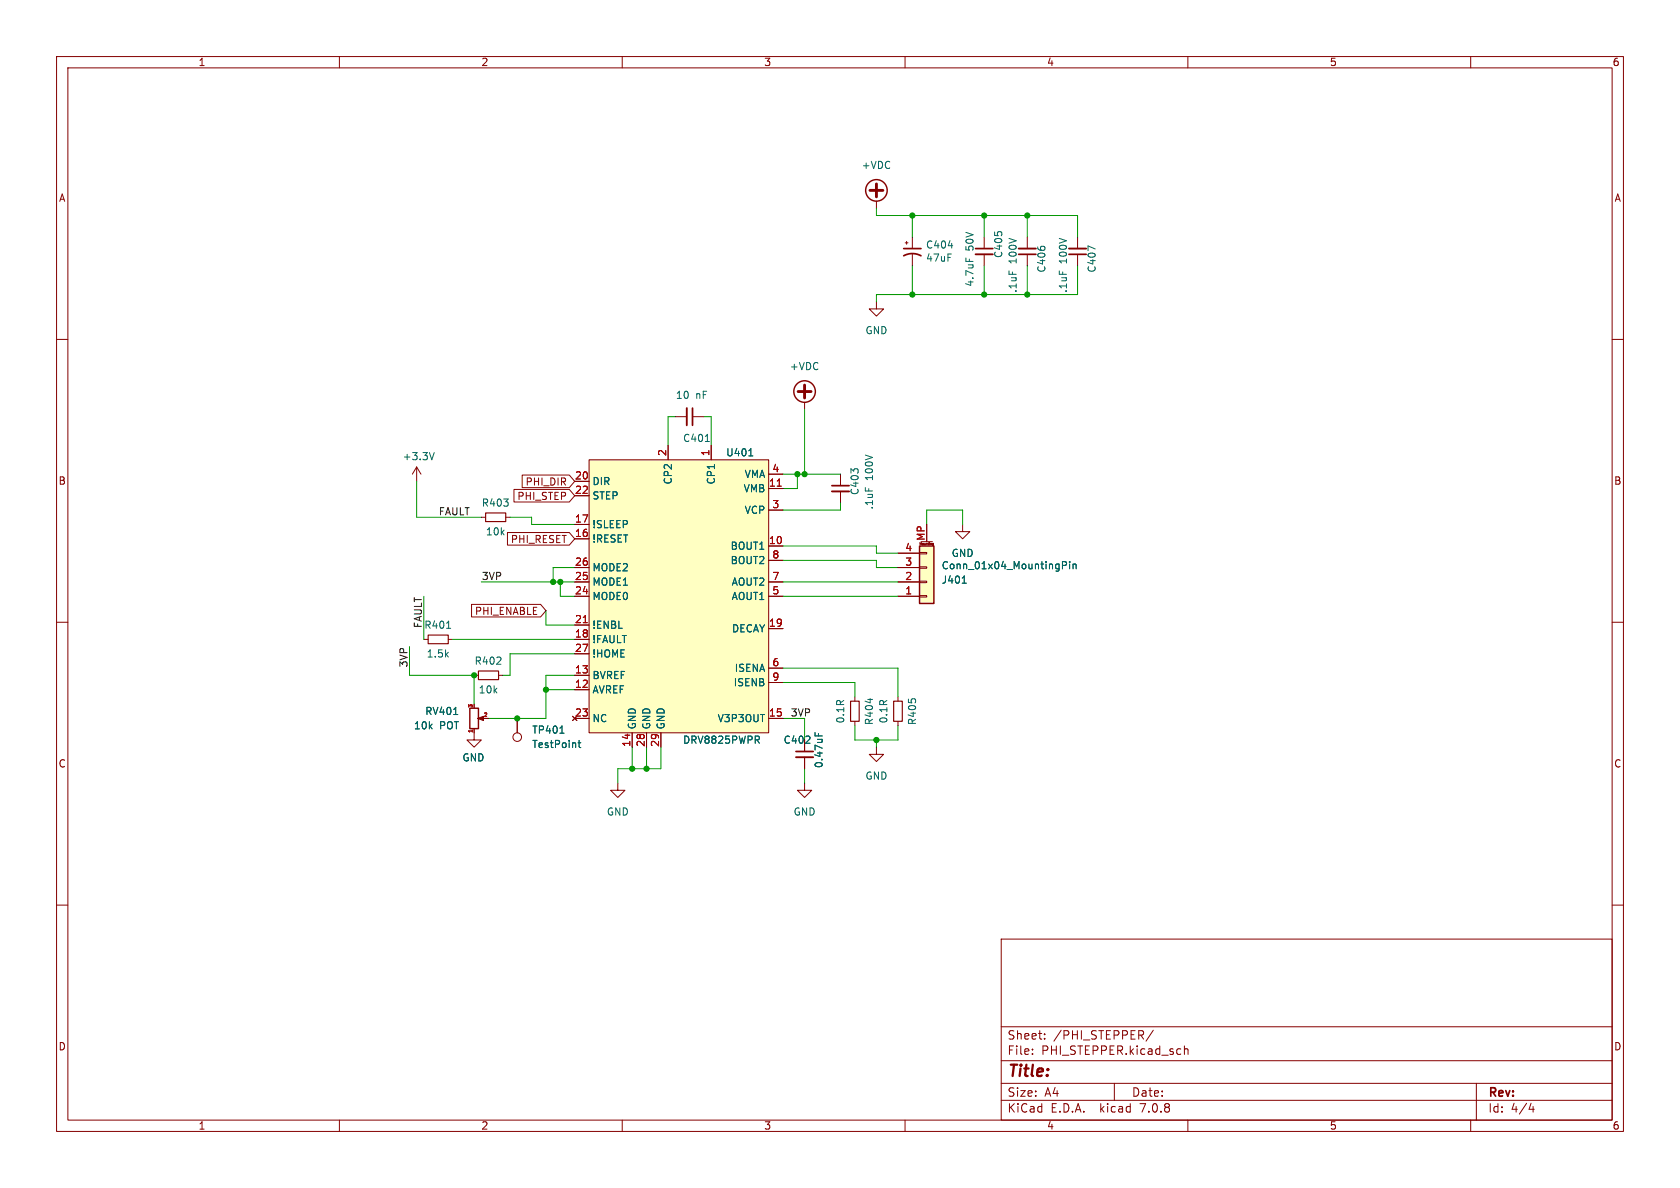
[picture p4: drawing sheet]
(kicad_sch (version 20230121) (generator eeschema)

 (paper "A4")

 (lib_symbols
  (symbol "Connector:TestPoint" (pin_numbers hide) (pin_names (offset 0.762) hide) (in_bom yes) (on_board yes)
   (property "Reference" "TP" (at 0 6.858 0) (effects (font (size 1.27 1.27))))
   (property "Value" "TestPoint" (at 0 5.08 0) (effects (font (size 1.27 1.27))))
   (property "Footprint" "" (at 5.08 0 0) (effects (font (size 1.27 1.27)) hide))
   (property "Datasheet" "~" (at 5.08 0 0) (effects (font (size 1.27 1.27)) hide))
   (symbol "TestPoint_0_1"
    (circle (center 0 3.302) (radius 0.762) (stroke (width 0) (type default)) (fill (type none))))
   (symbol "TestPoint_1_1"
    (pin passive line (at 0 0 90) (length 2.54) (name "1" (effects (font (size 1.27 1.27)))) (number "1" (effects (font (size 1.27 1.27)))))))
  (symbol "Connector_Generic_MountingPin:Conn_01x04_MountingPin" (pin_names (offset 1.016) hide) (in_bom yes) (on_board yes)
   (property "Reference" "J" (at 0 5.08 0) (effects (font (size 1.27 1.27))))
   (property "Value" "Conn_01x04_MountingPin" (at 1.27 -7.62 0) (effects (font (size 1.27 1.27)) (justify left)))
   (property "Footprint" "" (at 0 0 0) (effects (font (size 1.27 1.27)) hide))
   (property "Datasheet" "~" (at 0 0 0) (effects (font (size 1.27 1.27)) hide))
   (symbol "Conn_01x04_MountingPin_1_1"
    (rectangle (start -1.27 -4.953) (end 0 -5.207) (stroke (width 0.1524) (type default)) (fill (type none)))
    (rectangle (start -1.27 -2.413) (end 0 -2.667) (stroke (width 0.1524) (type default)) (fill (type none)))
    (rectangle (start -1.27 0.127) (end 0 -0.127) (stroke (width 0.1524) (type default)) (fill (type none)))
    (rectangle (start -1.27 2.667) (end 0 2.413) (stroke (width 0.1524) (type default)) (fill (type none)))
    (rectangle (start -1.27 3.81) (end 1.27 -6.35) (stroke (width 0.254) (type default)) (fill (type background)))
    (polyline (pts (xy -1.016 -7.112) (xy 1.016 -7.112)) (stroke (width 0.1524) (type default)) (fill (type none)))
    (text "Mounting" (at 0 -6.731 0) (effects (font (size 0.381 0.381))))
    (pin passive line (at -5.08 2.54 0) (length 3.81) (name "Pin_1" (effects (font (size 1.27 1.27)))) (number "1" (effects (font (size 1.27 1.27)))))
    (pin passive line (at -5.08 0 0) (length 3.81) (name "Pin_2" (effects (font (size 1.27 1.27)))) (number "2" (effects (font (size 1.27 1.27)))))
    (pin passive line (at -5.08 -2.54 0) (length 3.81) (name "Pin_3" (effects (font (size 1.27 1.27)))) (number "3" (effects (font (size 1.27 1.27)))))
    (pin passive line (at -5.08 -5.08 0) (length 3.81) (name "Pin_4" (effects (font (size 1.27 1.27)))) (number "4" (effects (font (size 1.27 1.27)))))
    (pin passive line (at 0 -10.16 90) (length 3.048) (name "MountPin" (effects (font (size 1.27 1.27)))) (number "MP" (effects (font (size 1.27 1.27)))))))
  (symbol "Device:CP1_Small" (pin_numbers hide) (pin_names (offset 0.254) hide) (in_bom yes) (on_board yes)
   (property "Reference" "C" (at 0.254 1.778 0) (effects (font (size 1.27 1.27)) (justify left)))
   (property "Value" "CP1_Small" (at 0.254 -2.032 0) (effects (font (size 1.27 1.27)) (justify left)))
   (property "Footprint" "" (at 0 0 0) (effects (font (size 1.27 1.27)) hide))
   (property "Datasheet" "~" (at 0 0 0) (effects (font (size 1.27 1.27)) hide))
   (symbol "CP1_Small_0_1"
    (polyline (pts (xy -1.524 0.508) (xy 1.524 0.508)) (stroke (width 0.3048) (type default)) (fill (type none)))
    (polyline (pts (xy -1.27 1.524) (xy -0.762 1.524)) (stroke (width 0) (type default)) (fill (type none)))
    (polyline (pts (xy -1.016 1.27) (xy -1.016 1.778)) (stroke (width 0) (type default)) (fill (type none)))
    (arc (start 1.524 -0.762) (mid 0 -0.3734) (end -1.524 -0.762) (stroke (width 0.3048) (type default)) (fill (type none))))
   (symbol "CP1_Small_1_1"
    (pin passive line (at 0 2.54 270) (length 2.032) (name "~" (effects (font (size 1.27 1.27)))) (number "1" (effects (font (size 1.27 1.27)))))
    (pin passive line (at 0 -2.54 90) (length 2.032) (name "~" (effects (font (size 1.27 1.27)))) (number "2" (effects (font (size 1.27 1.27)))))))
  (symbol "Device:C_Small" (pin_numbers hide) (pin_names (offset 0.254) hide) (in_bom yes) (on_board yes)
   (property "Reference" "C" (at 0.254 1.778 0) (effects (font (size 1.27 1.27)) (justify left)))
   (property "Value" "C_Small" (at 0.254 -2.032 0) (effects (font (size 1.27 1.27)) (justify left)))
   (property "Footprint" "" (at 0 0 0) (effects (font (size 1.27 1.27)) hide))
   (property "Datasheet" "~" (at 0 0 0) (effects (font (size 1.27 1.27)) hide))
   (symbol "C_Small_0_1"
    (polyline (pts (xy -1.524 -0.508) (xy 1.524 -0.508)) (stroke (width 0.3302) (type default)) (fill (type none)))
    (polyline (pts (xy -1.524 0.508) (xy 1.524 0.508)) (stroke (width 0.3048) (type default)) (fill (type none))))
   (symbol "C_Small_1_1"
    (pin passive line (at 0 2.54 270) (length 2.032) (name "~" (effects (font (size 1.27 1.27)))) (number "1" (effects (font (size 1.27 1.27)))))
    (pin passive line (at 0 -2.54 90) (length 2.032) (name "~" (effects (font (size 1.27 1.27)))) (number "2" (effects (font (size 1.27 1.27)))))))
  (symbol "Device:R_POT_Small" (pin_names (offset 1.016) hide) (in_bom yes) (on_board yes)
   (property "Reference" "RV" (at -4.445 0 90) (effects (font (size 1.27 1.27))))
   (property "Value" "R_POT_Small" (at -2.54 0 90) (effects (font (size 1.27 1.27))))
   (property "Footprint" "" (at 0 0 0) (effects (font (size 1.27 1.27)) hide))
   (property "Datasheet" "~" (at 0 0 0) (effects (font (size 1.27 1.27)) hide))
   (symbol "R_POT_Small_0_1"
    (polyline (pts (xy 0.889 0) (xy 0.635 0) (xy 1.651 0.381) (xy 1.651 -0.381) (xy 0.635 0) (xy 0.889 0)) (stroke (width 0) (type default)) (fill (type outline)))
    (rectangle (start 0.762 1.8034) (end -0.762 -1.8034) (stroke (width 0.254) (type default)) (fill (type none))))
   (symbol "R_POT_Small_1_1"
    (pin passive line (at 0 2.54 270) (length 0.635) (name "1" (effects (font (size 0.635 0.635)))) (number "1" (effects (font (size 0.635 0.635)))))
    (pin passive line (at 2.54 0 180) (length 0.9906) (name "2" (effects (font (size 0.635 0.635)))) (number "2" (effects (font (size 0.635 0.635)))))
    (pin passive line (at 0 -2.54 90) (length 0.635) (name "3" (effects (font (size 0.635 0.635)))) (number "3" (effects (font (size 0.635 0.635)))))))
  (symbol "Device:R_Small" (pin_numbers hide) (pin_names (offset 0.254) hide) (in_bom yes) (on_board yes)
   (property "Reference" "R" (at 0.762 0.508 0) (effects (font (size 1.27 1.27)) (justify left)))
   (property "Value" "R_Small" (at 0.762 -1.016 0) (effects (font (size 1.27 1.27)) (justify left)))
   (property "Footprint" "" (at 0 0 0) (effects (font (size 1.27 1.27)) hide))
   (property "Datasheet" "~" (at 0 0 0) (effects (font (size 1.27 1.27)) hide))
   (symbol "R_Small_0_1"
    (rectangle (start -0.762 1.778) (end 0.762 -1.778) (stroke (width 0.2032) (type default)) (fill (type none))))
   (symbol "R_Small_1_1"
    (pin passive line (at 0 2.54 270) (length 0.762) (name "~" (effects (font (size 1.27 1.27)))) (number "1" (effects (font (size 1.27 1.27)))))
    (pin passive line (at 0 -2.54 90) (length 0.762) (name "~" (effects (font (size 1.27 1.27)))) (number "2" (effects (font (size 1.27 1.27)))))))
  (symbol "Driver_Motor:DRV8825PWPR" (in_bom yes) (on_board yes)
   (property "Reference" "U1" (at 7.62 21.59 0) (effects (font (size 1.27 1.27)) (justify left)))
   (property "Value" "DRV8825PWPR" (at 0 -29.21 0) (effects (font (size 1.27 1.27)) (justify left)))
   (property "Footprint" "Package_SO:HTSSOP-28-1EP_4.4x9.7mm_P0.65mm_EP3.4x9.5mm_ThermalVias" (at -3.175 -36.83 0) (effects (font (size 1.27 1.27)) hide))
   (property "Datasheet" "" (at -1.27 27.305 90) (effects (font (size 1.27 1.27)) hide))
   (symbol "DRV8825PWPR_0_0"
    (pin passive line (at 5.08 22.86 270) (length 2.54) (name "CP1" (effects (font (size 1.27 1.27)))) (number "1" (effects (font (size 1.27 1.27)))))
    (pin output line (at 17.78 5.08 180) (length 2.54) (name "BOUT1" (effects (font (size 1.27 1.27)))) (number "10" (effects (font (size 1.27 1.27)))))
    (pin power_in line (at 17.78 15.24 180) (length 2.54) (name "VMB" (effects (font (size 1.27 1.27)))) (number "11" (effects (font (size 1.27 1.27)))))
    (pin input line (at -19.05 -20.32 0) (length 2.54) (name "AVREF" (effects (font (size 1.27 1.27)))) (number "12" (effects (font (size 1.27 1.27)))))
    (pin input line (at -19.05 -17.78 0) (length 2.54) (name "BVREF" (effects (font (size 1.27 1.27)))) (number "13" (effects (font (size 1.27 1.27)))))
    (pin input line (at -8.89 -30.48 90) (length 2.54) (name "GND" (effects (font (size 1.27 1.27)))) (number "14" (effects (font (size 1.27 1.27)))))
    (pin input line (at 17.78 -25.4 180) (length 2.54) (name "V3P3OUT" (effects (font (size 1.27 1.27)))) (number "15" (effects (font (size 1.27 1.27)))))
    (pin input line (at -19.05 6.35 0) (length 2.54) (name "!RESET" (effects (font (size 1.27 1.27)))) (number "16" (effects (font (size 1.27 1.27)))))
    (pin input line (at -19.05 8.89 0) (length 2.54) (name "!SLEEP" (effects (font (size 1.27 1.27)))) (number "17" (effects (font (size 1.27 1.27)))))
    (pin input line (at -19.05 -11.43 0) (length 2.54) (name "!FAULT" (effects (font (size 1.27 1.27)))) (number "18" (effects (font (size 1.27 1.27)))))
    (pin input line (at 17.78 -9.525 180) (length 2.54) (name "DECAY" (effects (font (size 1.27 1.27)))) (number "19" (effects (font (size 1.27 1.27)))))
    (pin passive line (at -2.54 22.86 270) (length 2.54) (name "CP2" (effects (font (size 1.27 1.27)))) (number "2" (effects (font (size 1.27 1.27)))))
    (pin input line (at -19.05 16.51 0) (length 2.54) (name "DIR" (effects (font (size 1.27 1.27)))) (number "20" (effects (font (size 1.27 1.27)))))
    (pin input line (at -19.05 -8.89 0) (length 2.54) (name "!ENBL" (effects (font (size 1.27 1.27)))) (number "21" (effects (font (size 1.27 1.27)))))
    (pin input line (at -19.05 13.97 0) (length 2.54) (name "STEP" (effects (font (size 1.27 1.27)))) (number "22" (effects (font (size 1.27 1.27)))))
    (pin no_connect line (at -19.05 -25.4 0) (length 2.54) (name "NC" (effects (font (size 1.27 1.27)))) (number "23" (effects (font (size 1.27 1.27)))))
    (pin input line (at -19.05 -3.81 0) (length 2.54) (name "MODE0" (effects (font (size 1.27 1.27)))) (number "24" (effects (font (size 1.27 1.27)))))
    (pin input line (at -19.05 -1.27 0) (length 2.54) (name "MODE1" (effects (font (size 1.27 1.27)))) (number "25" (effects (font (size 1.27 1.27)))))
    (pin input line (at -19.05 1.27 0) (length 2.54) (name "MODE2" (effects (font (size 1.27 1.27)))) (number "26" (effects (font (size 1.27 1.27)))))
    (pin input line (at -19.05 -13.97 0) (length 2.54) (name "!HOME" (effects (font (size 1.27 1.27)))) (number "27" (effects (font (size 1.27 1.27)))))
    (pin input line (at -6.35 -30.48 90) (length 2.54) (name "GND" (effects (font (size 1.27 1.27)))) (number "28" (effects (font (size 1.27 1.27)))))
    (pin input line (at -3.81 -30.48 90) (length 2.54) (name "GND" (effects (font (size 1.27 1.27)))) (number "29" (effects (font (size 1.27 1.27)))))
    (pin power_in line (at 17.78 11.43 180) (length 2.54) (name "VCP" (effects (font (size 1.27 1.27)))) (number "3" (effects (font (size 1.27 1.27)))))
    (pin power_in line (at 17.78 17.78 180) (length 2.54) (name "VMA" (effects (font (size 1.27 1.27)))) (number "4" (effects (font (size 1.27 1.27)))))
    (pin output line (at 17.78 -3.81 180) (length 2.54) (name "AOUT1" (effects (font (size 1.27 1.27)))) (number "5" (effects (font (size 1.27 1.27)))))
    (pin input line (at 17.78 -16.51 180) (length 2.54) (name "ISENA" (effects (font (size 1.27 1.27)))) (number "6" (effects (font (size 1.27 1.27)))))
    (pin output line (at 17.78 -1.27 180) (length 2.54) (name "AOUT2" (effects (font (size 1.27 1.27)))) (number "7" (effects (font (size 1.27 1.27)))))
    (pin output line (at 17.78 2.54 180) (length 2.54) (name "BOUT2" (effects (font (size 1.27 1.27)))) (number "8" (effects (font (size 1.27 1.27)))))
    (pin input line (at 17.78 -19.05 180) (length 2.54) (name "ISENB" (effects (font (size 1.27 1.27)))) (number "9" (effects (font (size 1.27 1.27))))))
   (symbol "DRV8825PWPR_0_1"
    (rectangle (start -16.51 20.32) (end 15.24 -27.94) (stroke (width 0) (type default)) (fill (type background)))))
  (symbol "power:+3.3V" (power) (pin_names (offset 0)) (in_bom yes) (on_board yes)
   (property "Reference" "#PWR" (at 0 -3.81 0) (effects (font (size 1.27 1.27)) hide))
   (property "Value" "+3.3V" (at 0 3.556 0) (effects (font (size 1.27 1.27))))
   (property "Footprint" "" (at 0 0 0) (effects (font (size 1.27 1.27)) hide))
   (property "Datasheet" "" (at 0 0 0) (effects (font (size 1.27 1.27)) hide))
   (symbol "+3.3V_0_1"
    (polyline (pts (xy -0.762 1.27) (xy 0 2.54)) (stroke (width 0) (type default)) (fill (type none)))
    (polyline (pts (xy 0 0) (xy 0 2.54)) (stroke (width 0) (type default)) (fill (type none)))
    (polyline (pts (xy 0 2.54) (xy 0.762 1.27)) (stroke (width 0) (type default)) (fill (type none))))
   (symbol "+3.3V_1_1"
    (pin power_in line (at 0 0 90) (length 0) hide (name "+3V3" (effects (font (size 1.27 1.27)))) (number "1" (effects (font (size 1.27 1.27)))))))
  (symbol "power:+VDC" (power) (pin_names (offset 0)) (in_bom yes) (on_board yes)
   (property "Reference" "#PWR" (at 0 -2.54 0) (effects (font (size 1.27 1.27)) hide))
   (property "Value" "+VDC" (at 0 6.35 0) (effects (font (size 1.27 1.27))))
   (property "Footprint" "" (at 0 0 0) (effects (font (size 1.27 1.27)) hide))
   (property "Datasheet" "" (at 0 0 0) (effects (font (size 1.27 1.27)) hide))
   (symbol "+VDC_0_1"
    (polyline (pts (xy -1.143 3.175) (xy 1.143 3.175)) (stroke (width 0.508) (type default)) (fill (type none)))
    (polyline (pts (xy 0 0) (xy 0 1.27)) (stroke (width 0) (type default)) (fill (type none)))
    (polyline (pts (xy 0 2.032) (xy 0 4.318)) (stroke (width 0.508) (type default)) (fill (type none)))
    (circle (center 0 3.175) (radius 1.905) (stroke (width 0.254) (type default)) (fill (type none))))
   (symbol "+VDC_1_1"
    (pin power_in line (at 0 0 90) (length 0) hide (name "+VDC" (effects (font (size 1.27 1.27)))) (number "1" (effects (font (size 1.27 1.27)))))))
  (symbol "power:GND" (power) (pin_names (offset 0)) (in_bom yes) (on_board yes)
   (property "Reference" "#PWR" (at 0 -6.35 0) (effects (font (size 1.27 1.27)) hide))
   (property "Value" "GND" (at 0 -3.81 0) (effects (font (size 1.27 1.27))))
   (property "Footprint" "" (at 0 0 0) (effects (font (size 1.27 1.27)) hide))
   (property "Datasheet" "" (at 0 0 0) (effects (font (size 1.27 1.27)) hide))
   (symbol "GND_0_1"
    (polyline (pts (xy 0 0) (xy 0 -1.27) (xy 1.27 -1.27) (xy 0 -2.54) (xy -1.27 -1.27) (xy 0 -1.27)) (stroke (width 0) (type default)) (fill (type none))))
   (symbol "GND_1_1"
    (pin power_in line (at 0 0 270) (length 0) hide (name "GND" (effects (font (size 1.27 1.27)))) (number "1" (effects (font (size 1.27 1.27))))))))

 (junction (at 83.82 119.38) (diameter 0) (color 0 0 0 0))
 (junction (at 181.61 52.07) (diameter 0) (color 0 0 0 0))
 (junction (at 181.61 38.1) (diameter 0) (color 0 0 0 0))
 (junction (at 97.79 102.87) (diameter 0) (color 0 0 0 0))
 (junction (at 96.52 121.92) (diameter 0) (color 0 0 0 0))
 (junction (at 161.29 52.07) (diameter 0) (color 0 0 0 0))
 (junction (at 173.99 38.1) (diameter 0) (color 0 0 0 0))
 (junction (at 173.99 52.07) (diameter 0) (color 0 0 0 0))
 (junction (at 142.24 83.82) (diameter 0) (color 0 0 0 0))
 (junction (at 161.29 38.1) (diameter 0) (color 0 0 0 0))
 (junction (at 111.76 135.89) (diameter 0) (color 0 0 0 0))
 (junction (at 99.06 102.87) (diameter 0) (color 0 0 0 0))
 (junction (at 154.94 130.81) (diameter 0) (color 0 0 0 0))
 (junction (at 140.97 83.82) (diameter 0) (color 0 0 0 0))
 (junction (at 91.44 127) (diameter 0) (color 0 0 0 0))
 (junction (at 114.3 135.89) (diameter 0) (color 0 0 0 0))

 (wire (pts (xy 158.75 130.81) (xy 158.75 128.27)) (stroke (width 0) (type default)))
 (wire (pts (xy 154.94 130.81) (xy 158.75 130.81)) (stroke (width 0) (type default)))
 (wire (pts (xy 91.44 127) (xy 96.52 127)) (stroke (width 0) (type default)))
 (wire (pts (xy 80.01 113.03) (xy 101.6 113.03)) (stroke (width 0) (type default)))
 (wire (pts (xy 97.79 102.87) (xy 99.06 102.87)) (stroke (width 0) (type default)))
 (wire (pts (xy 114.3 132.08) (xy 114.3 135.89)) (stroke (width 0) (type default)))
 (wire (pts (xy 181.61 46.99) (xy 181.61 52.07)) (stroke (width 0) (type default)))
 (wire (pts (xy 114.3 135.89) (xy 111.76 135.89)) (stroke (width 0) (type default)))
 (wire (pts (xy 151.13 128.27) (xy 151.13 130.81)) (stroke (width 0) (type default)))
 (wire (pts (xy 99.06 102.87) (xy 101.6 102.87)) (stroke (width 0) (type default)))
 (wire (pts (xy 96.52 119.38) (xy 96.52 121.92)) (stroke (width 0) (type default)))
 (wire (pts (xy 142.24 135.89) (xy 142.24 138.43)) (stroke (width 0) (type default)))
 (wire (pts (xy 142.24 83.82) (xy 140.97 83.82)) (stroke (width 0) (type default)))
 (wire (pts (xy 111.76 135.89) (xy 109.22 135.89)) (stroke (width 0) (type default)))
 (wire (pts (xy 154.94 38.1) (xy 161.29 38.1)) (stroke (width 0) (type default)))
 (wire (pts (xy 140.97 86.36) (xy 140.97 83.82)) (stroke (width 0) (type default)))
 (wire (pts (xy 140.97 83.82) (xy 138.43 83.82)) (stroke (width 0) (type default)))
 (wire (pts (xy 148.59 90.17) (xy 138.43 90.17)) (stroke (width 0) (type default)))
 (wire (pts (xy 90.17 115.57) (xy 101.6 115.57)) (stroke (width 0) (type default)))
 (wire (pts (xy 74.93 105.41) (xy 74.93 113.03)) (stroke (width 0) (type default)))
 (wire (pts (xy 173.99 46.99) (xy 173.99 52.07)) (stroke (width 0) (type default)))
 (wire (pts (xy 90.17 119.38) (xy 88.9 119.38)) (stroke (width 0) (type default)))
 (wire (pts (xy 158.75 118.11) (xy 158.75 123.19)) (stroke (width 0) (type default)))
 (wire (pts (xy 173.99 38.1) (xy 173.99 41.91)) (stroke (width 0) (type default)))
 (wire (pts (xy 101.6 105.41) (xy 99.06 105.41)) (stroke (width 0) (type default)))
 (wire (pts (xy 125.73 78.74) (xy 125.73 73.66)) (stroke (width 0) (type default)))
 (wire (pts (xy 125.73 73.66) (xy 124.46 73.66)) (stroke (width 0) (type default)))
 (wire (pts (xy 138.43 118.11) (xy 158.75 118.11)) (stroke (width 0) (type default)))
 (wire (pts (xy 138.43 86.36) (xy 140.97 86.36)) (stroke (width 0) (type default)))
 (wire (pts (xy 170.18 90.17) (xy 170.18 92.71)) (stroke (width 0) (type default)))
 (wire (pts (xy 138.43 96.52) (xy 154.94 96.52)) (stroke (width 0) (type default)))
 (wire (pts (xy 154.94 100.33) (xy 158.75 100.33)) (stroke (width 0) (type default)))
 (wire (pts (xy 118.11 73.66) (xy 119.38 73.66)) (stroke (width 0) (type default)))
 (wire (pts (xy 138.43 120.65) (xy 151.13 120.65)) (stroke (width 0) (type default)))
 (wire (pts (xy 85.09 102.87) (xy 97.79 102.87)) (stroke (width 0) (type default)))
 (wire (pts (xy 181.61 52.07) (xy 190.5 52.07)) (stroke (width 0) (type default)))
 (wire (pts (xy 151.13 130.81) (xy 154.94 130.81)) (stroke (width 0) (type default)))
 (wire (pts (xy 96.52 121.92) (xy 96.52 127)) (stroke (width 0) (type default)))
 (wire (pts (xy 111.76 132.08) (xy 111.76 135.89)) (stroke (width 0) (type default)))
 (wire (pts (xy 154.94 52.07) (xy 161.29 52.07)) (stroke (width 0) (type default)))
 (wire (pts (xy 154.94 96.52) (xy 154.94 97.79)) (stroke (width 0) (type default)))
 (wire (pts (xy 148.59 88.9) (xy 148.59 90.17)) (stroke (width 0) (type default)))
 (wire (pts (xy 161.29 38.1) (xy 173.99 38.1)) (stroke (width 0) (type default)))
 (wire (pts (xy 72.39 114.3) (xy 72.39 119.38)) (stroke (width 0) (type default)))
 (wire (pts (xy 161.29 46.99) (xy 161.29 52.07)) (stroke (width 0) (type default)))
 (wire (pts (xy 161.29 52.07) (xy 173.99 52.07)) (stroke (width 0) (type default)))
 (wire (pts (xy 138.43 127) (xy 142.24 127)) (stroke (width 0) (type default)))
 (wire (pts (xy 96.52 121.92) (xy 101.6 121.92)) (stroke (width 0) (type default)))
 (wire (pts (xy 138.43 99.06) (xy 154.94 99.06)) (stroke (width 0) (type default)))
 (wire (pts (xy 154.94 36.83) (xy 154.94 38.1)) (stroke (width 0) (type default)))
 (wire (pts (xy 148.59 83.82) (xy 142.24 83.82)) (stroke (width 0) (type default)))
 (wire (pts (xy 99.06 105.41) (xy 99.06 102.87)) (stroke (width 0) (type default)))
 (wire (pts (xy 73.66 91.44) (xy 85.09 91.44)) (stroke (width 0) (type default)))
 (wire (pts (xy 73.66 91.44) (xy 73.66 85.09)) (stroke (width 0) (type default)))
 (wire (pts (xy 138.43 102.87) (xy 158.75 102.87)) (stroke (width 0) (type default)))
 (wire (pts (xy 190.5 38.1) (xy 190.5 41.91)) (stroke (width 0) (type default)))
 (wire (pts (xy 154.94 53.34) (xy 154.94 52.07)) (stroke (width 0) (type default)))
 (wire (pts (xy 163.83 92.71) (xy 163.83 90.17)) (stroke (width 0) (type default)))
 (wire (pts (xy 154.94 130.81) (xy 154.94 132.08)) (stroke (width 0) (type default)))
 (wire (pts (xy 72.39 119.38) (xy 83.82 119.38)) (stroke (width 0) (type default)))
 (wire (pts (xy 173.99 52.07) (xy 181.61 52.07)) (stroke (width 0) (type default)))
 (wire (pts (xy 93.98 92.71) (xy 93.98 91.44)) (stroke (width 0) (type default)))
 (wire (pts (xy 173.99 38.1) (xy 181.61 38.1)) (stroke (width 0) (type default)))
 (wire (pts (xy 97.79 100.33) (xy 97.79 102.87)) (stroke (width 0) (type default)))
 (wire (pts (xy 101.6 119.38) (xy 96.52 119.38)) (stroke (width 0) (type default)))
 (wire (pts (xy 101.6 92.71) (xy 93.98 92.71)) (stroke (width 0) (type default)))
 (wire (pts (xy 190.5 52.07) (xy 190.5 46.99)) (stroke (width 0) (type default)))
 (wire (pts (xy 101.6 100.33) (xy 97.79 100.33)) (stroke (width 0) (type default)))
 (wire (pts (xy 151.13 120.65) (xy 151.13 123.19)) (stroke (width 0) (type default)))
 (wire (pts (xy 118.11 78.74) (xy 118.11 73.66)) (stroke (width 0) (type default)))
 (wire (pts (xy 163.83 90.17) (xy 170.18 90.17)) (stroke (width 0) (type default)))
 (wire (pts (xy 96.52 110.49) (xy 96.52 107.95)) (stroke (width 0) (type default)))
 (wire (pts (xy 181.61 38.1) (xy 181.61 41.91)) (stroke (width 0) (type default)))
 (wire (pts (xy 93.98 91.44) (xy 90.17 91.44)) (stroke (width 0) (type default)))
 (wire (pts (xy 90.17 115.57) (xy 90.17 119.38)) (stroke (width 0) (type default)))
 (wire (pts (xy 83.82 119.38) (xy 83.82 124.46)) (stroke (width 0) (type default)))
 (wire (pts (xy 138.43 105.41) (xy 158.75 105.41)) (stroke (width 0) (type default)))
 (wire (pts (xy 101.6 110.49) (xy 96.52 110.49)) (stroke (width 0) (type default)))
 (wire (pts (xy 116.84 132.08) (xy 116.84 135.89)) (stroke (width 0) (type default)))
 (wire (pts (xy 109.22 135.89) (xy 109.22 138.43)) (stroke (width 0) (type default)))
 (wire (pts (xy 86.36 127) (xy 91.44 127)) (stroke (width 0) (type default)))
 (wire (pts (xy 142.24 127) (xy 142.24 130.81)) (stroke (width 0) (type default)))
 (wire (pts (xy 181.61 38.1) (xy 190.5 38.1)) (stroke (width 0) (type default)))
 (wire (pts (xy 161.29 38.1) (xy 161.29 41.91)) (stroke (width 0) (type default)))
 (wire (pts (xy 116.84 135.89) (xy 114.3 135.89)) (stroke (width 0) (type default)))
 (wire (pts (xy 142.24 72.39) (xy 142.24 83.82)) (stroke (width 0) (type default)))
 (wire (pts (xy 154.94 99.06) (xy 154.94 100.33)) (stroke (width 0) (type default)))
 (wire (pts (xy 154.94 97.79) (xy 158.75 97.79)) (stroke (width 0) (type default)))

 (label "FAULT" (at 77.47 91.44 0) (fields_autoplaced) (effects (font (size 1.27 1.27)) (justify left bottom)))
 (label "FAULT" (at 74.93 105.41 270) (fields_autoplaced) (effects (font (size 1.27 1.27)) (justify right bottom)))
 (label "3VP" (at 85.09 102.87 0) (fields_autoplaced) (effects (font (size 1.27 1.27)) (justify left bottom)))
 (label "3VP" (at 72.39 114.3 270) (fields_autoplaced) (effects (font (size 1.27 1.27)) (justify right bottom)))
 (label "3VP" (at 139.7 127 0) (fields_autoplaced) (effects (font (size 1.27 1.27)) (justify left bottom)))

 (global_label "PHI_DIR" (shape input) (at 101.6 85.09 180) (fields_autoplaced) (effects (font (size 1.27 1.27)) (justify right))
  (property "Intersheetrefs" "${INTERSHEET_REFS}" (at 91.9582 85.0106 0) (effects (font (size 1.27 1.27)) (justify right) hide)))
 (global_label "PHI_STEP" (shape input) (at 101.6 87.63 180) (fields_autoplaced) (effects (font (size 1.27 1.27)) (justify right))
  (property "Intersheetrefs" "${INTERSHEET_REFS}" (at 90.5068 87.5506 0) (effects (font (size 1.27 1.27)) (justify right) hide)))
 (global_label "PHI_ENABLE" (shape input) (at 96.52 107.95 180) (fields_autoplaced) (effects (font (size 1.27 1.27)) (justify right))
  (property "Intersheetrefs" "${INTERSHEET_REFS}" (at 83.0077 107.8706 0) (effects (font (size 1.27 1.27)) (justify right) hide)))
 (global_label "PHI_RESET" (shape input) (at 101.6 95.25 180) (fields_autoplaced) (effects (font (size 1.27 1.27)) (justify right))
  (property "Intersheetrefs" "${INTERSHEET_REFS}" (at 89.3577 95.1706 0) (effects (font (size 1.27 1.27)) (justify right) hide)))

 (symbol (lib_id "Connector:TestPoint") (at 91.44 127 180) (unit 1) (in_bom yes) (on_board yes) (dnp no) (fields_autoplaced)
  (property "Reference" "TP401" (at 93.98 129.0319 0) (effects (font (size 1.27 1.27)) (justify right)))
  (property "Value" "TestPoint" (at 93.98 131.5719 0) (effects (font (size 1.27 1.27)) (justify right)))
  (property "Footprint" "TestPoint:TestPoint_THTPad_D1.0mm_Drill0.5mm" (at 86.36 127 0) (effects (font (size 1.27 1.27)) hide))
  (property "Datasheet" "~" (at 86.36 127 0) (effects (font (size 1.27 1.27)) hide)) (pin "1"))

 (symbol (lib_id "Device:CP1_Small") (at 161.29 44.45 0) (unit 1) (in_bom yes) (on_board yes) (dnp no)
  (property "Reference" "C404" (at 163.6014 43.2816 0) (effects (font (size 1.27 1.27)) (justify left)))
  (property "Value" "47uF" (at 163.6014 45.593 0) (effects (font (size 1.27 1.27)) (justify left)))
  (property "Footprint" "Capacitor_SMD:CP_Elec_6.3x7.7" (at 161.29 44.45 0) (effects (font (size 1.27 1.27)) hide))
  (property "Datasheet" "~" (at 161.29 44.45 0) (effects (font (size 1.27 1.27)) hide)) (pin "1") (pin "2"))

 (symbol (lib_id "power:GND") (at 154.94 132.08 0) (unit 1) (in_bom yes) (on_board yes) (dnp no) (fields_autoplaced)
  (property "Reference" "#PWR0408" (at 154.94 138.43 0) (effects (font (size 1.27 1.27)) hide))
  (property "Value" "GND" (at 154.94 137.16 0) (effects (font (size 1.27 1.27))))
  (property "Footprint" "" (at 154.94 132.08 0) (effects (font (size 1.27 1.27)) hide))
  (property "Datasheet" "" (at 154.94 132.08 0) (effects (font (size 1.27 1.27)) hide)) (pin "1"))

 (symbol (lib_id "power:GND") (at 142.24 138.43 0) (unit 1) (in_bom yes) (on_board yes) (dnp no) (fields_autoplaced)
  (property "Reference" "#PWR0405" (at 142.24 144.78 0) (effects (font (size 1.27 1.27)) hide))
  (property "Value" "GND" (at 142.24 143.51 0) (effects (font (size 1.27 1.27))))
  (property "Footprint" "" (at 142.24 138.43 0) (effects (font (size 1.27 1.27)) hide))
  (property "Datasheet" "" (at 142.24 138.43 0) (effects (font (size 1.27 1.27)) hide)) (pin "1"))

 (symbol (lib_id "Device:C_Small") (at 148.59 86.36 0) (unit 1) (in_bom yes) (on_board yes) (dnp no)
  (property "Reference" "C403" (at 151.13 87.63 90) (effects (font (size 1.27 1.27)) (justify left)))
  (property "Value" ".1uF 100V" (at 153.67 90.17 90) (effects (font (size 1.27 1.27)) (justify left)))
  (property "Footprint" "Capacitor_SMD:C_0805_2012Metric" (at 148.59 86.36 0) (effects (font (size 1.27 1.27)) hide))
  (property "Datasheet" "~" (at 148.59 86.36 0) (effects (font (size 1.27 1.27)) hide)) (pin "1") (pin "2"))

 (symbol (lib_id "Device:C_Small") (at 142.24 133.35 0) (unit 1) (in_bom yes) (on_board yes) (dnp no)
  (property "Reference" "C402" (at 138.43 130.81 0) (effects (font (size 1.27 1.27)) (justify left)))
  (property "Value" "0.47uF" (at 144.78 135.89 90) (effects (font (size 1.27 1.27)) (justify left)))
  (property "Footprint" "Capacitor_SMD:C_0603_1608Metric" (at 142.24 133.35 0) (effects (font (size 1.27 1.27)) hide))
  (property "Datasheet" "~" (at 142.24 133.35 0) (effects (font (size 1.27 1.27)) hide)) (pin "1") (pin "2"))

 (symbol (lib_id "Device:R_Small") (at 77.47 113.03 270) (unit 1) (in_bom yes) (on_board yes) (dnp no)
  (property "Reference" "R401" (at 77.47 110.49 90) (effects (font (size 1.27 1.27))))
  (property "Value" "1.5k" (at 77.47 115.57 90) (effects (font (size 1.27 1.27))))
  (property "Footprint" "Resistor_SMD:R_0603_1608Metric" (at 77.47 113.03 0) (effects (font (size 1.27 1.27)) hide))
  (property "Datasheet" "~" (at 77.47 113.03 0) (effects (font (size 1.27 1.27)) hide)) (pin "1") (pin "2"))

 (symbol (lib_id "power:GND") (at 170.18 92.71 0) (unit 1) (in_bom yes) (on_board yes) (dnp no) (fields_autoplaced)
  (property "Reference" "#PWR0409" (at 170.18 99.06 0) (effects (font (size 1.27 1.27)) hide))
  (property "Value" "GND" (at 170.18 97.79 0) (effects (font (size 1.27 1.27))))
  (property "Footprint" "" (at 170.18 92.71 0) (effects (font (size 1.27 1.27)) hide))
  (property "Datasheet" "" (at 170.18 92.71 0) (effects (font (size 1.27 1.27)) hide)) (pin "1"))

 (symbol (lib_id "Device:R_POT_Small") (at 83.82 127 0) (mirror x) (unit 1) (in_bom yes) (on_board yes) (dnp no) (fields_autoplaced)
  (property "Reference" "RV401" (at 81.28 125.73 0) (effects (font (size 1.27 1.27)) (justify right)))
  (property "Value" "10k POT" (at 81.28 128.27 0) (effects (font (size 1.27 1.27)) (justify right)))
  (property "Footprint" "Potentiometer_SMD:Potentiometer_Bourns_TC33X_Vertical" (at 83.82 127 0) (effects (font (size 1.27 1.27)) hide))
  (property "Datasheet" "~" (at 83.82 127 0) (effects (font (size 1.27 1.27)) hide)) (pin "1") (pin "2") (pin "3"))

 (symbol (lib_id "Device:R_Small") (at 87.63 91.44 270) (unit 1) (in_bom yes) (on_board yes) (dnp no)
  (property "Reference" "R403" (at 87.63 88.9 90) (effects (font (size 1.27 1.27))))
  (property "Value" "10k" (at 87.63 93.98 90) (effects (font (size 1.27 1.27))))
  (property "Footprint" "Resistor_SMD:R_0603_1608Metric" (at 87.63 91.44 0) (effects (font (size 1.27 1.27)) hide))
  (property "Datasheet" "~" (at 87.63 91.44 0) (effects (font (size 1.27 1.27)) hide)) (pin "1") (pin "2"))

 (symbol (lib_id "Device:C_Small") (at 181.61 44.45 180) (unit 1) (in_bom yes) (on_board yes) (dnp no)
  (property "Reference" "C406" (at 184.15 43.18 90) (effects (font (size 1.27 1.27)) (justify left)))
  (property "Value" ".1uF 100V" (at 179.07 41.91 90) (effects (font (size 1.27 1.27)) (justify left)))
  (property "Footprint" "Capacitor_SMD:C_0805_2012Metric" (at 181.61 44.45 0) (effects (font (size 1.27 1.27)) hide))
  (property "Datasheet" "~" (at 181.61 44.45 0) (effects (font (size 1.27 1.27)) hide)) (pin "1") (pin "2"))

 (symbol (lib_id "power:+VDC") (at 154.94 36.83 0) (unit 1) (in_bom yes) (on_board yes) (dnp no) (fields_autoplaced)
  (property "Reference" "#PWR0406" (at 154.94 39.37 0) (effects (font (size 1.27 1.27)) hide))
  (property "Value" "+VDC" (at 154.94 29.21 0) (effects (font (size 1.27 1.27))))
  (property "Footprint" "" (at 154.94 36.83 0) (effects (font (size 1.27 1.27)) hide))
  (property "Datasheet" "" (at 154.94 36.83 0) (effects (font (size 1.27 1.27)) hide)) (pin "1"))

 (symbol (lib_id "Device:C_Small") (at 173.99 44.45 0) (unit 1) (in_bom yes) (on_board yes) (dnp no)
  (property "Reference" "C405" (at 176.53 45.72 90) (effects (font (size 1.27 1.27)) (justify left)))
  (property "Value" "4.7uF 50V" (at 171.45 50.8 90) (effects (font (size 1.27 1.27)) (justify left)))
  (property "Footprint" "Capacitor_SMD:C_0805_2012Metric" (at 173.99 44.45 0) (effects (font (size 1.27 1.27)) hide))
  (property "Datasheet" "~" (at 173.99 44.45 0) (effects (font (size 1.27 1.27)) hide)) (pin "1") (pin "2"))

 (symbol (lib_id "power:GND") (at 154.94 53.34 0) (unit 1) (in_bom yes) (on_board yes) (dnp no) (fields_autoplaced)
  (property "Reference" "#PWR0407" (at 154.94 59.69 0) (effects (font (size 1.27 1.27)) hide))
  (property "Value" "GND" (at 154.94 58.42 0) (effects (font (size 1.27 1.27))))
  (property "Footprint" "" (at 154.94 53.34 0) (effects (font (size 1.27 1.27)) hide))
  (property "Datasheet" "" (at 154.94 53.34 0) (effects (font (size 1.27 1.27)) hide)) (pin "1"))

 (symbol (lib_id "power:+3.3V") (at 73.66 85.09 0) (unit 1) (in_bom yes) (on_board yes) (dnp no)
  (property "Reference" "#PWR0401" (at 73.66 88.9 0) (effects (font (size 1.27 1.27)) hide))
  (property "Value" "+3.3V" (at 74.041 80.6958 0) (effects (font (size 1.27 1.27))))
  (property "Footprint" "" (at 73.66 85.09 0) (effects (font (size 1.27 1.27)) hide))
  (property "Datasheet" "" (at 73.66 85.09 0) (effects (font (size 1.27 1.27)) hide)) (pin "1"))

 (symbol (lib_id "Device:R_Small") (at 151.13 125.73 180) (unit 1) (in_bom yes) (on_board yes) (dnp no)
  (property "Reference" "R404" (at 153.67 125.73 90) (effects (font (size 1.27 1.27))))
  (property "Value" "0.1R" (at 148.59 125.73 90) (effects (font (size 1.27 1.27))))
  (property "Footprint" "Resistor_SMD:R_0805_2012Metric" (at 151.13 125.73 0) (effects (font (size 1.27 1.27)) hide))
  (property "Datasheet" "~" (at 151.13 125.73 0) (effects (font (size 1.27 1.27)) hide)) (pin "1") (pin "2"))

 (symbol (lib_id "Driver_Motor:DRV8825PWPR") (at 120.65 101.6 0) (unit 1) (in_bom yes) (on_board yes) (dnp no)
  (property "Reference" "U401" (at 128.27 80.01 0) (effects (font (size 1.27 1.27)) (justify left)))
  (property "Value" "DRV8825PWPR" (at 120.65 130.81 0) (effects (font (size 1.27 1.27)) (justify left)))
  (property "Footprint" "Package_SO:HTSSOP-28-1EP_4.4x9.7mm_P0.65mm_EP3.4x9.5mm_ThermalVias" (at 117.475 138.43 0) (effects (font (size 1.27 1.27)) hide))
  (property "Datasheet" "" (at 119.38 74.295 90) (effects (font (size 1.27 1.27)) hide)) (pin "1") (pin "10") (pin "11") (pin "12") (pin "13") (pin "14") (pin "15") (pin "16") (pin "17") (pin "18") (pin "19") (pin "2") (pin "20") (pin "21") (pin "22") (pin "23") (pin "24") (pin "25") (pin "26") (pin "27") (pin "28") (pin "29") (pin "3") (pin "4") (pin "5") (pin "6") (pin "7") (pin "8") (pin "9"))

 (symbol (lib_id "Device:C_Small") (at 190.5 44.45 180) (unit 1) (in_bom yes) (on_board yes) (dnp no)
  (property "Reference" "C407" (at 193.04 43.18 90) (effects (font (size 1.27 1.27)) (justify left)))
  (property "Value" ".1uF 100V" (at 187.96 41.91 90) (effects (font (size 1.27 1.27)) (justify left)))
  (property "Footprint" "Capacitor_SMD:C_0805_2012Metric" (at 190.5 44.45 0) (effects (font (size 1.27 1.27)) hide))
  (property "Datasheet" "~" (at 190.5 44.45 0) (effects (font (size 1.27 1.27)) hide)) (pin "1") (pin "2"))

 (symbol (lib_id "Device:R_Small") (at 158.75 125.73 180) (unit 1) (in_bom yes) (on_board yes) (dnp no)
  (property "Reference" "R405" (at 161.29 125.73 90) (effects (font (size 1.27 1.27))))
  (property "Value" "0.1R" (at 156.21 125.73 90) (effects (font (size 1.27 1.27))))
  (property "Footprint" "Resistor_SMD:R_0805_2012Metric" (at 158.75 125.73 0) (effects (font (size 1.27 1.27)) hide))
  (property "Datasheet" "~" (at 158.75 125.73 0) (effects (font (size 1.27 1.27)) hide)) (pin "1") (pin "2"))

 (symbol (lib_id "Device:R_Small") (at 86.36 119.38 270) (unit 1) (in_bom yes) (on_board yes) (dnp no)
  (property "Reference" "R402" (at 86.36 116.84 90) (effects (font (size 1.27 1.27))))
  (property "Value" "10k" (at 86.36 121.92 90) (effects (font (size 1.27 1.27))))
  (property "Footprint" "Resistor_SMD:R_0603_1608Metric" (at 86.36 119.38 0) (effects (font (size 1.27 1.27)) hide))
  (property "Datasheet" "~" (at 86.36 119.38 0) (effects (font (size 1.27 1.27)) hide)) (pin "1") (pin "2"))

 (symbol (lib_id "power:GND") (at 83.82 129.54 0) (mirror y) (unit 1) (in_bom yes) (on_board yes) (dnp no)
  (property "Reference" "#PWR0402" (at 83.82 135.89 0) (effects (font (size 1.27 1.27)) hide))
  (property "Value" "GND" (at 83.693 133.9342 0) (effects (font (size 1.27 1.27))))
  (property "Footprint" "" (at 83.82 129.54 0) (effects (font (size 1.27 1.27)) hide))
  (property "Datasheet" "" (at 83.82 129.54 0) (effects (font (size 1.27 1.27)) hide)) (pin "1"))

 (symbol (lib_id "Device:C_Small") (at 121.92 73.66 270) (unit 1) (in_bom yes) (on_board yes) (dnp no)
  (property "Reference" "C401" (at 120.65 77.47 90) (effects (font (size 1.27 1.27)) (justify left)))
  (property "Value" "10 nF" (at 119.38 69.85 90) (effects (font (size 1.27 1.27)) (justify left)))
  (property "Footprint" "Capacitor_SMD:C_0603_1608Metric" (at 121.92 73.66 0) (effects (font (size 1.27 1.27)) hide))
  (property "Datasheet" "~" (at 121.92 73.66 0) (effects (font (size 1.27 1.27)) hide)) (pin "1") (pin "2"))

 (symbol (lib_id "power:GND") (at 109.22 138.43 0) (unit 1) (in_bom yes) (on_board yes) (dnp no) (fields_autoplaced)
  (property "Reference" "#PWR0403" (at 109.22 144.78 0) (effects (font (size 1.27 1.27)) hide))
  (property "Value" "GND" (at 109.22 143.51 0) (effects (font (size 1.27 1.27))))
  (property "Footprint" "" (at 109.22 138.43 0) (effects (font (size 1.27 1.27)) hide))
  (property "Datasheet" "" (at 109.22 138.43 0) (effects (font (size 1.27 1.27)) hide)) (pin "1"))

 (symbol (lib_id "Connector_Generic_MountingPin:Conn_01x04_MountingPin") (at 163.83 102.87 0) (mirror x) (unit 1) (in_bom yes) (on_board yes) (dnp no)
  (property "Reference" "J401" (at 166.37 102.5145 0) (effects (font (size 1.27 1.27)) (justify left)))
  (property "Value" "Conn_01x04_MountingPin" (at 166.37 99.9745 0) (effects (font (size 1.27 1.27)) (justify left)))
  (property "Footprint" "Connector_JST:JST_PH_B4B-PH-SM4-TB_1x04-1MP_P2.00mm_Vertical" (at 163.83 102.87 0) (effects (font (size 1.27 1.27)) hide))
  (property "Datasheet" "~" (at 163.83 102.87 0) (effects (font (size 1.27 1.27)) hide)) (pin "1") (pin "2") (pin "3") (pin "4") (pin "MP"))

 (symbol (lib_id "power:+VDC") (at 142.24 72.39 0) (unit 1) (in_bom yes) (on_board yes) (dnp no) (fields_autoplaced)
  (property "Reference" "#PWR0404" (at 142.24 74.93 0) (effects (font (size 1.27 1.27)) hide))
  (property "Value" "+VDC" (at 142.24 64.77 0) (effects (font (size 1.27 1.27))))
  (property "Footprint" "" (at 142.24 72.39 0) (effects (font (size 1.27 1.27)) hide))
  (property "Datasheet" "" (at 142.24 72.39 0) (effects (font (size 1.27 1.27)) hide)) (pin "1")))
